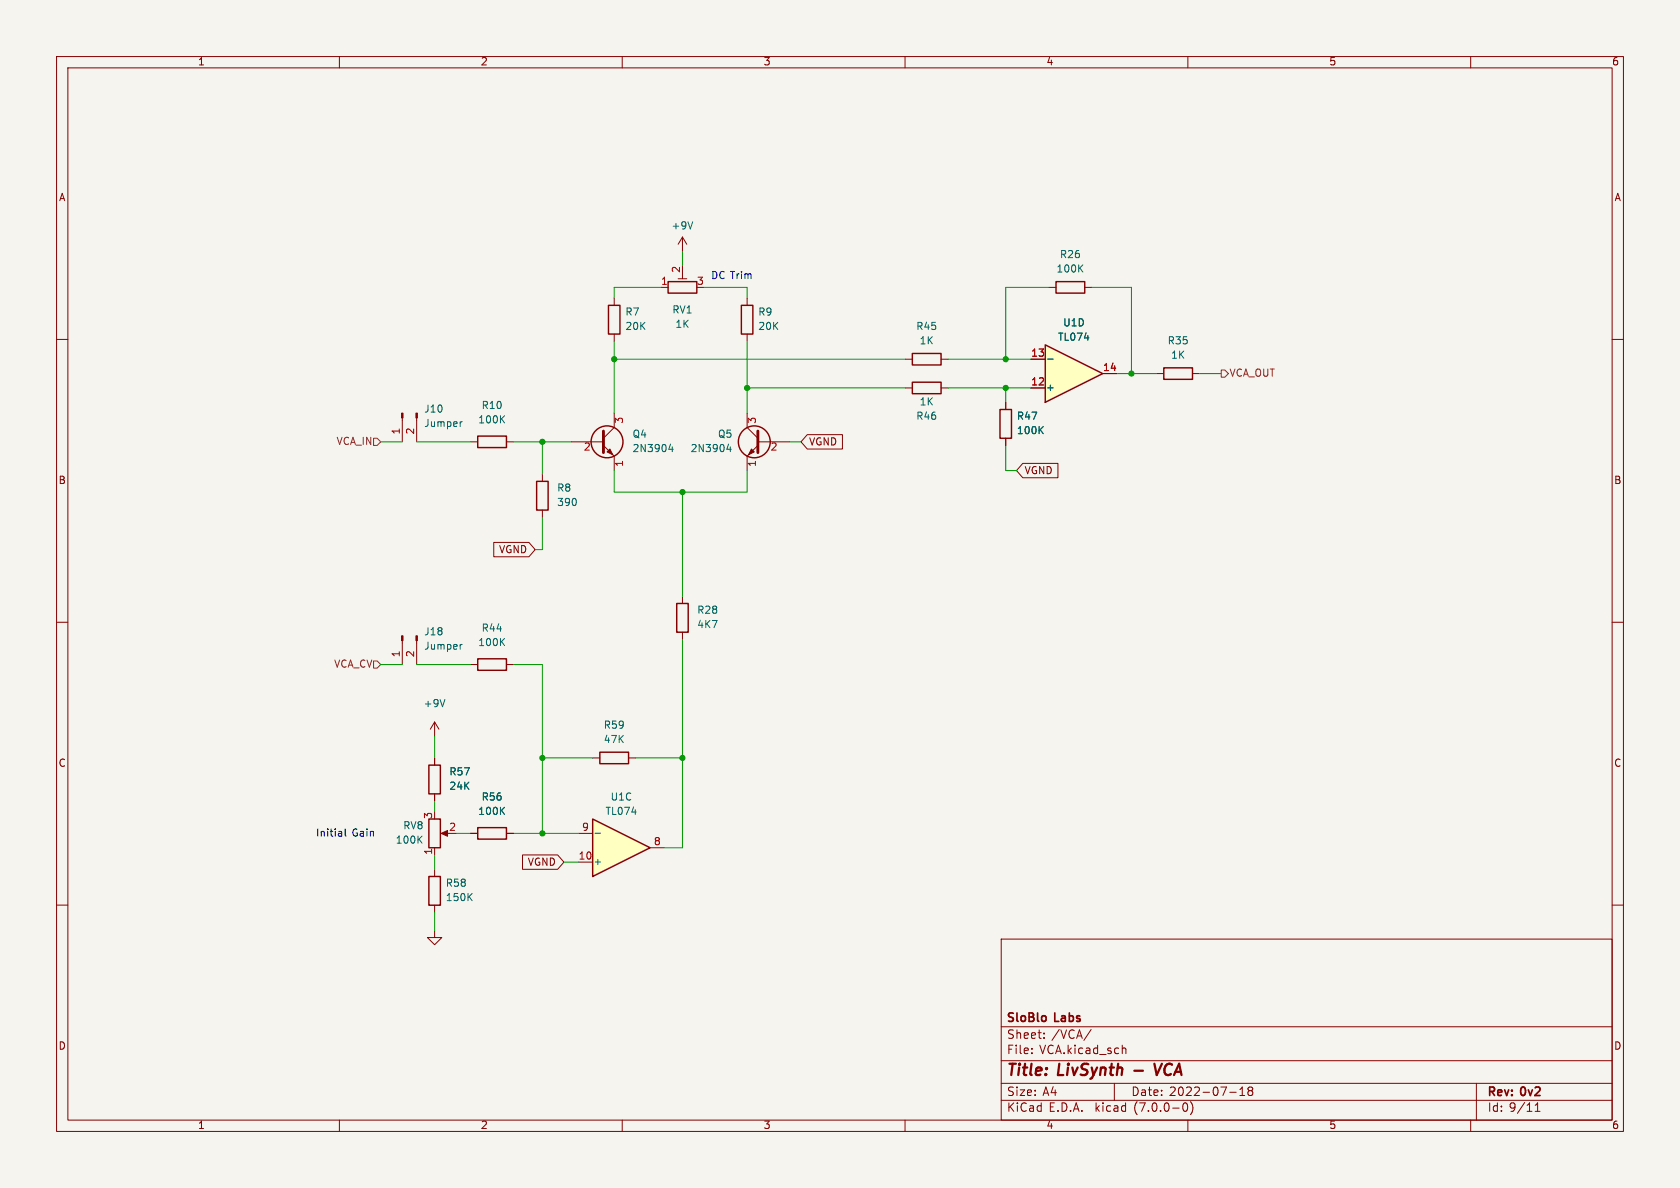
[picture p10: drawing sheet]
<svg xmlns="http://www.w3.org/2000/svg" width="297mm" height="210mm" viewBox="0 0 297 210" stroke-linecap="round" stroke-linejoin="round" font-family="sans-serif">
<path d="M0 0h297v210h-297z" fill="#f5f4ef" stroke="#f5f4ef" stroke-width=".18"/>
<g fill="none" stroke="#840000" stroke-width=".18">
<path d="M10 10h277v190h-277zM12 12h273v186h-273zM60 10v2M110 10v2M160 10v2M210 10v2M260 10v2M10 60h2M285 60h2M10 110h2M285 110h2M10 160h2"/>
<path d="M285 160h2M177 166h108v32h-108zM60 198v2M110 198v2M160 198v2M177 194.5h108M177 191.5h108M177 187.5h108M177 181.5h108M182.4 186.1v.2M182.4 185.3v.2M184.6 183.4v.2"/>
<path d="M184.6 182.6v.2M192.9 182l-1.3 1.9M197 191.5v3M198.5 185.3h.5v1M209.3 195h.2a.81 .81 0 0 1 .5 .6 .81 .81 0 0 1-.3 .8l-.1 .1a.81 .81 0 0 1-.6-.7 .81 .81 0 0 1 .3-.8zM210 198v2M210.5 194.8a1.74 1.74 0 0 1 0 2.2M217.4 193.1h1.1M219.2 193.7h.8M219.2 192.6l.4-.4v1.5M220.9 192.8l-.3 .3 .1 .4 .2 .2h.3l.3-.3-.1-.5-.2-.1M220.9 192.8l-.3-.3 .3-.3h.3l.3 .2-.3 .4"/>
<path d="M220.9 192.8h.3M260 198v2M261 191.5v6.5M271.4 196.5h.9M271.4 195.4l.4-.4v1.5"/>
</g>
<path d="M200.5 189.3h1.6M204.1 188l.4 2 .9-2" fill="none" stroke="#840000" stroke-width=".4"/>
<path d="M104.8 144.8l10.1 5.1-10.1 5z" fill="#ffffc2"/>
<path d="M161.3 62.5h5.1v2h-5.1zM161.3 67.6h5.1v2h-5.1zM205.7 65h5.1v2.1h-5.1zM106 133h5.1v2h-5.1zM75.8 154.9h2.1v5.1h-2.1zM75.8 144.8h2.1v5.1h-2.1zM84.5 146.3h5v2h-5zM104.8 144.8l10.1 5.1-10.1 5z" fill="none" stroke="#840000" stroke-width=".25"/>
<g fill="none" stroke="#840000" stroke-width=".18">
<path d="M160 63.5h1.3M160 68.6h1.3M166.4 63.5h1.2M166.4 68.6h1.2M204.5 66h1.2M210.8 66h1.3M76.8 127.6v2.6M76.8 127.6l-.7 1.3M76.8 127.6l.8 1.3M104.8 134h1.2M111.1 134h1.3M76.8 149.9v1.2"/>
<path d="M76.8 153.7v1.2M78.4 147.3h1M83.2 147.3h1.3M89.5 147.3h1.3M102.2 152.4h2.6M102.2 147.3h2.6M114.9 149.9h2.6M76.8 164.5v1.2h1.3l-1.3 1.3-1.2-1.3h1.2M76.8 160v1.3"/>
</g>
<path d="M78.6 123.7l-.4 1.2M105.2 147.3h1" fill="none" stroke="#006464" stroke-width=".18"/>
<path d="M78 147.3l1.1-.5v1z" fill="#840000" stroke="#840000" stroke-width=".18"/>
<path d="M184.8 61l10.1 5-10.1 5.1z" fill="#ffffc2"/>
<g fill="none" stroke="#840000" stroke-width=".25">
<path d="M107.6 54h2v5.1h-2zM118.1 49.8h5.1v2h-5.1zM131.1 54h2v5.1h-2zM186.7 49.8h5.1v2h-5.1zM84.5 77.1h5v2h-5zM176.8 72.4h2v5.1h-2zM184.8 61l10.1 5-10.1 5.1zM94.9 85.1h2v5.1h-2zM84.5 116.5h5v2h-5zM119.6 106.7h2.1v5.1h-2.1zM75.8 135.3h2.1v5h-2.1z"/>
<circle cx="107.3" cy="78.1" r="2.82"/>
<circle cx="133.3" cy="78.1" r="2.82"/>
</g>
<g fill="none" stroke="#840000" stroke-width=".18">
<path d="M108.6 52.7v1.3M108.6 59.1v1.2M116.8 50.8h1.3M119.9 49.3h1.5M120.6 41.9v2.6M120.6 48.3v1M120.6 41.9l-.7 1.3M120.6 41.9l.8 1.3M132.1 52.7v1.3M132.1 59.1v1.2M185.4 50.8h1.3M191.8 50.8h1.2"/>
<path d="M71.1 73.9v4.2M73.7 73.9v4.2M83.2 78.1h1.3M89.5 78.1h1.3M101 78.1h5.7M106.7 78.7l1.9 1.9v2.6M108.6 73v2.6l-1.9 1.9M132.1 73v2.6l1.9 1.9M134 78.7l-1.9 1.9v2.6M134 78.1h5.7M142.7 76.8h6.2v2.6h-6.2l-1.1-1.3zM177.8 71.1v1.3"/>
<path d="M177.8 77.5v1.2M182.2 68.6h2.6M182.2 63.5h2.6M194.9 66h2.6M87.3 95.9h6.2l1.1 1.3-1.1 1.2h-6.2zM95.9 83.8v1.3M95.9 90.2v1.2M180.8 81.9h6.2v2.6h-6.2l-1.1-1.3zM71.1 113.3v4.2M73.7 113.3v4.2M83.2 117.5h1.3M89.5 117.5h1.3"/>
<path d="M120.6 105.4v1.3M120.6 111.8v1.2M76.8 134v1.3M76.8 140.3v1.3M83.2 147.3h1.3M89.5 147.3h1.3M92.4 151.1h6.2l1.1 1.3-1.1 1.3h-6.2z"/>
</g>
<path d="M122.5 39.2l-.5 1.3M81.7 74.5l-.3 .2M118.5 78.5l-.3 .9h.8M118.8 79v.8M128.8 78.5l-.3 .9h.8M129.1 79v.8M185.2 63.5h1M81.7 113.9l-.3 .1" fill="none" stroke="#006464" stroke-width=".18"/>
<g fill="#840000" stroke="#840000" stroke-width=".18">
<path d="M73.5 73h.3v.9h-.3z"/>
<path d="M71 73h.2v.9h-.2z"/>
<path d="M107.3 79.9l.5-.5 .5 1z"/>
<path d="M73.5 112.4h.3v.9h-.3z"/>
<path d="M71 112.4h.2v.9h-.2z"/>
<path d="M132.8 79.4l.5 .5-1 .5z"/>
</g>
<path d="M106.7 76.2v3.8M134 76.2v3.8" fill="none" stroke="#840000" stroke-width=".51"/>
<path d="M66 77.5h.7l.6 .6-.6 .6h-.7zM215.9 65.4h.6l.7 .6-.7 .7h-.6zM66 116.8h.7l.6 .7-.6 .6h-.7z" fill="none" stroke="#725600" stroke-width=".18"/>
<path d="M61 146.5v1.1l.2 .2" fill="none" stroke="#0000c2" stroke-width=".18"/>
<g fill="none" stroke="#009600" stroke-width=".18">
<path d="M116.8 50.8h-8.2v1.9M120.6 44.5v2.5M124.5 50.8h7.6v1.9M185.4 50.8h-7.6v12.7M193 50.8h7v15.2M67.3 78.1h3.8M73.7 78.1h9.5M90.8 78.1h10.2M95.9 78.1v5.7M108.6 63.5h51.4M108.6 60.3v12.7M132.1 68.6h27.9"/>
<path d="M132.1 60.3v12.7M139.7 78.1h1.9M167.6 68.6h14.6M167.6 63.5h14.6M177.8 68.6v2.5M177.8 78.7v4.5h1.9M197.5 66h7M212.1 66h3.8M95.9 91.4v5.8h-1.3M108.6 83.2v3.8h23.5v-3.8M120.6 87v18.4M67.3 117.5h3.8"/>
<path d="M73.7 117.5h9.5M90.8 117.5h5.1v29.8M120.6 113v36.9h-3.1M76.8 130.2v3.8M95.9 134h8.9M112.4 134h8.2M76.8 141.6v1.9M76.8 151.1v2.6M80.6 147.3h2.6M90.8 147.3h11.4M99.7 152.4h2.5M76.8 161.3v3.2"/>
</g>
<g fill="#009600" stroke="#009600" stroke-width=".18">
<circle cx="200" cy="66" r=".46"/>
<circle cx="177.8" cy="63.5" r=".46"/>
<circle cx="108.6" cy="63.5" r=".46"/>
<circle cx="177.8" cy="68.6" r=".46"/>
<circle cx="95.9" cy="78.1" r=".46"/>
<circle cx="132.1" cy="68.6" r=".46"/>
<circle cx="120.6" cy="87" r=".46"/>
<circle cx="95.9" cy="147.3" r=".46"/>
<circle cx="95.9" cy="134" r=".46"/>
<circle cx="120.6" cy="134" r=".46"/>
</g>
<g font-size="2.8" fill="#840000">
<text x="178" y="190.8">Title:</text>
<text x="187.1" y="190.8">LivSynth</text>
<text x="205.4" y="190.8">VCA</text>
</g>
<g font-size="2.1" fill="#840000">
<text x="178" y="183.9">Sheet:</text>
<text x="178" y="181.1">SloBlo</text>
<text x="185.9" y="183.9">/VCA/</text>
<text x="186.6" y="181.1">Labs</text>
<text x="178" y="186.6">File:</text>
<text x="183.8" y="186.6">VCA.kicad_sch</text>
<text x="178" y="196.8">KiCad</text>
<text x="178" y="194">Size:</text>
<text x="184.3" y="194">A4</text>
<text x="185.4" y="196.8">E.D.A.</text>
<text x="193.7" y="196.8">kicad</text>
<text x="200" y="194">Date:</text>
<text x="200.6" y="196.8">(7.0.0-0)</text>
<text x="206.7" y="194">2022-07-18</text>
<text x="263" y="194.2">Rev:</text>
<text x="263" y="196.8">Id: 9/11</text>
<text x="269" y="194.2">0v2</text>
</g>
<g font-size="1.8" fill="#840000">
<text x="35" y="11.8">1</text>
<text x="85" y="11.8">2</text>
<text x="135" y="11.8">3</text>
<text x="185" y="11.8">4</text>
<text x="235" y="11.8">5</text>
<text x="285" y="11.8">6</text>
<text x="10.4" y="35.8">A</text>
<text x="285.4" y="35.8">A</text>
<text x="143" y="79">VGND</text>
<text x="10.3" y="85.8">B</text>
<text x="181.1" y="84.1">VGND</text>
<text x="285.3" y="85.8">B</text>
<text x="88.1" y="98.1">VGND</text>
<text x="10.3" y="135.8">C</text>
<text x="285.3" y="135.8">C</text>
<text x="93.2" y="153.3">VGND</text>
<text x="10.3" y="185.8">D</text>
<text x="285.3" y="185.8">D</text>
<text x="35" y="199.8">1</text>
<text x="85" y="199.8">2</text>
<text x="135" y="199.8">3</text>
<text x="185" y="199.8">4</text>
<text x="235" y="199.8">5</text>
<text x="285" y="199.8">6</text>
</g>
<g font-size="1.8" fill="#006464">
<text x="118.7" y="40.8">+9V</text>
<text x="187.3" y="45.9">R26</text>
<text x="186.7" y="48.5">100K</text>
<text x="110.5" y="56.1">R7</text>
<text x="110.5" y="58.6">20K</text>
<text x="118.8" y="55.7">RV1</text>
<text x="119.3" y="58.2">1K</text>
<text x="134" y="56.1">R9</text>
<text x="134" y="58.6">20K</text>
<text x="161.9" y="58.6">R45</text>
<text x="187.9" y="58">U1D</text>
<text x="162.5" y="61.2">1K</text>
<text x="187" y="60.5">TL074</text>
<text x="206.4" y="61.2">R35</text>
<text x="207" y="63.7">1K</text>
<text x="162.5" y="71.9">1K</text>
<text x="184.9" y="69.4">+</text>
<text x="74.9" y="73.2">J10</text>
<text x="74.9" y="75.8">Jumper</text>
<text x="84.5" y="75.1">100K</text>
<text x="85.1" y="72.6">R10</text>
<text x="111.8" y="77.7">Q4</text>
<text x="126.9" y="77.7">Q5</text>
<text x="161.9" y="74.5">R46</text>
<text x="179.7" y="74.5">R47</text>
<text x="179.7" y="77">100K</text>
<text x="111.8" y="80.2">2N3904</text>
<text x="122" y="80.2">2N3904</text>
<text x="98.4" y="87.2">R8</text>
<text x="98.4" y="89.7">390</text>
<text x="74.9" y="112.6">J18</text>
<text x="85.1" y="112">R44</text>
<text x="123.2" y="108.8">R28</text>
<text x="123.2" y="111.3">4K7</text>
<text x="74.9" y="115.1">Jumper</text>
<text x="84.5" y="114.5">100K</text>
<text x="74.8" y="125.3">+9V</text>
<text x="106.7" y="129.1">R59</text>
<text x="106.7" y="131.6">47K</text>
<text x="79.4" y="137.4">R57</text>
<text x="79.4" y="139.9">24K</text>
<text x="85.1" y="141.8">R56</text>
<text x="107.9" y="141.8">U1C</text>
<text x="69.9" y="149.4">100K</text>
<text x="71.2" y="146.9">RV8</text>
<text x="84.5" y="144.3">100K</text>
<text x="107" y="144.3">TL074</text>
<text x="104.9" y="153.2">+</text>
<text x="78.7" y="157">R58</text>
<text x="78.7" y="159.6">150K</text>
</g>
<g font-size="1.8" fill="#a90000">
<text x="116.8" y="50.5">1</text>
<text x="120.4" y="48.3" transform="rotate(-90 120.4 48.3)">2</text>
<text x="123.2" y="50.5">3</text>
<text x="182.2" y="63.2">13</text>
<text x="194.9" y="65.8">14</text>
<text x="182.2" y="68.3">12</text>
<text x="70.9" y="76.9" transform="rotate(-90 70.9 76.9)">1</text>
<text x="73.4" y="76.9" transform="rotate(-90 73.4 76.9)">2</text>
<text x="110.5" y="75" transform="rotate(-90 110.5 75)">3</text>
<text x="134" y="75" transform="rotate(-90 134 75)">3</text>
<text x="103.2" y="80">2</text>
<text x="110.5" y="82.6" transform="rotate(-90 110.5 82.6)">1</text>
<text x="134" y="82.6" transform="rotate(-90 134 82.6)">1</text>
<text x="136.2" y="80">2</text>
<text x="70.9" y="116.2" transform="rotate(-90 70.9 116.2)">1</text>
<text x="73.4" y="116.2" transform="rotate(-90 73.4 116.2)">2</text>
<text x="76.6" y="144.8" transform="rotate(-90 76.6 144.8)">3</text>
<text x="79.3" y="147.1">2</text>
<text x="102.8" y="147.1">9</text>
<text x="115.5" y="149.6">8</text>
<text x="76.6" y="151.2" transform="rotate(-90 76.6 151.2)">1</text>
<text x="102.2" y="152.1">10</text>
</g>
<g font-size="1.8" fill="#0000c2">
<text x="125.7" y="49.5">DC Trim</text>
<text x="55.9" y="148.1">Initial</text>
<text x="62.3" y="148.1">Gain</text>
</g>
<g font-size="1.8" fill="#725600">
<text x="217.4" y="66.9">VCA_OUT</text>
<text x="59.4" y="78.9">VCA_IN</text>
<text x="58.9" y="118.3">VCA_CV</text>
</g>
</svg>
